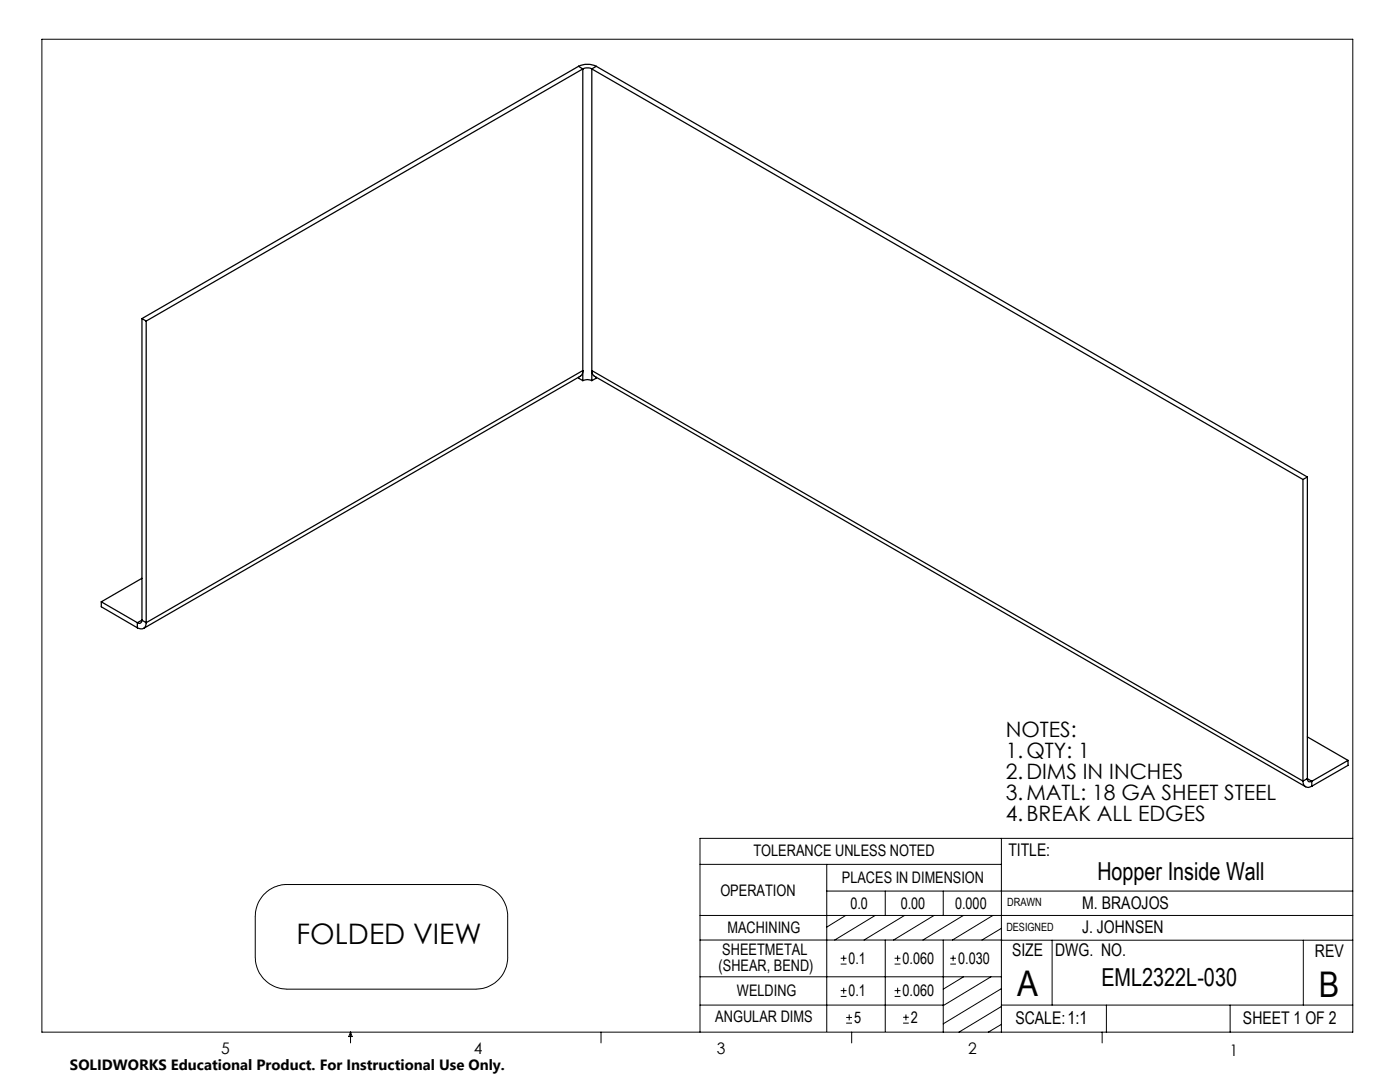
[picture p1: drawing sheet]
<svg xmlns="http://www.w3.org/2000/svg" width="279mm" height="216mm" viewBox="0 0 279 216" stroke-linecap="round" stroke-linejoin="round" font-family="sans-serif">
<g fill="none" stroke="#000" stroke-width=".2">
<path d="M8.4 7.8h261.6v198.2h-261.6zM52.7 178.5a6.2 6.2 0 0 1 4.6-2h37.7a6.3 6.3 0 0 1 6.3 6.3v8.2a6.4 6.4 0 0 1-6.3 6.4h-37.7a6.4 6.4 0 0 1-6.4-6.4v-8.2a6.4 6.4 0 0 1 1.8-4.3zM139.7 172.5h60.1M165 177.8h105M165 172.5v33.3M176.7 177.8v4.9M188.2 177.8v4.9M199.8 167.3v38.7M270 167.3h-130.3v38.7M139.7 182.7h130.3M139.7 187.6h60.2M139.7 194.9h60.1"/>
<path d="M167.8 198.8h1.1M167.8 197.7h1.1M167.8 192.4h1.1M167.8 191.2h1.1M168.4 190.6v1.2M168.4 197.1v1.2M168.8 182.7l-3.8 2.3M174.7 182.7l-8.1 4.9M176.7 187.6v18.2M178.5 198.8h1.2M178.5 197.7h1.2M178.5 192.4h1.2"/>
<path d="M178.5 191.2h1.2M179.1 190.6v1.2M179.1 197.1v1.2M180.5 182.7l-8.1 4.9M186.4 182.7l-8.1 4.9M188.2 187.6v18.4M189.7 192.4h1.1M189.7 191.2h1.1M190.2 190.6v1.2M192.3 182.7l-8.1 4.9M192.3 194.9l-4.1 2.5M197.8 194.9l-9.6 5.8"/>
<path d="M198.2 182.7l-8.1 4.9M199.8 187.6h70.2M199.8 197.3l-11.6 7M199.8 185.2l-3.8 2.4M210 187.6v13M260.1 187.6v13M70 206v2.1M70 206l.3 .8h-.7zM119.9 206v2.1M139.7 200.6h48.5M168.9 204.2h1.1M168.9 203h1.1"/>
<path d="M169.5 202.4v1.2M170 206v2.1M180.2 204.2h1.2M180.2 203h1.2M180.8 202.4v1.2M199.8 200.6h70.2M199.8 200.8l-8.4 5.2M199.8 204.4l-2.6 1.6M220 206v2.1M220.8 200.6v5.4M245.5 200.6v5.4"/>
</g>
<g fill="none" stroke="#000" stroke-width=".25">
<path d="M115.5 13.2a4.2 4.2 0 0 1 3.5 0M115.5 13.2l-87.2 50.4M115.5 13.2l.8 .6M116.3 13.8a2.02 2.02 0 0 1 1.8 0M116.3 13.8l-87.1 50.3M116.3 13.8v62.2M118.1 13.8l141.9 81.9M118.1 13.8v62.2M119 13.2l141.9 82M119 13.2l-.9 .6M28.3 63.6l.9 .5M28.3 63.6v60.2"/>
<path d="M29.2 64.1v60.1M115.5 75.3v.2l.8 .5M116.3 76a2.02 2.02 0 0 1 1.8 0M119 75.3v.2l-.9 .5M260 95.7v60.2M260.9 95.2l-.9 .5M260.9 95.2v60.2M28.3 115.4l-8.1 4.7M20.2 120.1v1l7.2 4.2M20.2 120.1l7.2 4.1M27.4 124.2v1.1M28.3 123.8a.56 .56 0 0 1-.3 .5 .56 .56 0 0 1-.6-.1"/>
<path d="M28.3 123.8l.9 .4M28.3 123.8l-.9 .4M29.2 124.2l87.1-50.3-.1 .7-.4 .5-87.1 50.3M29.2 124.2a1.08 1.08 0 0 1-.5 1.2 1.08 1.08 0 0 1-1.3-.1M260 155.9a1.09 1.09 0 0 0 .6 1.1 1.09 1.09 0 0 0 1.2-.1M260 155.9l-141.9-82 .2 .7 .3 .5 142 81.9M260.9 155.4a.54 .54 0 0 0 .3 .6 .54 .54 0 0 0 .6-.1M260.9 155.4l-.9 .5M260.9 155.4l.9 .5M260.9 147l8.1 4.7M261.8 155.9v1M269 151.7l-7.2 4.2"/>
<path d="M269 151.7v1l-7.2 4.2"/>
</g>
<g font-size="7.1">
<text x="203" y="198.7">A</text>
<text x="263.2" y="198.9">B</text>
</g>
<text font-size="5.6" x="59.2" y="188.3">FOLDED VIEW</text>
<g font-size="4.9">
<text x="219" y="175.7">Hopper Inside Wall</text>
<text x="219.8" y="196.7">EML2322L-030</text>
</g>
<g font-size="4.2">
<text x="200.7" y="147.1">NOTES:</text>
<text x="200.7" y="151.3">1.QTY: 1</text>
<text x="200.7" y="155.4">2.DIMS IN INCHES</text>
<text x="200.7" y="159.6">3.MATL: 18 GA SHEET STEEL</text>
<text x="200.7" y="163.8">4.BREAK ALL EDGES</text>
</g>
<g font-size="3.5">
<text x="201.2" y="170.7">TITLE:</text>
<text x="216" y="181.4">M. BRAOJOS</text>
<text x="202" y="190.8">SIZE</text>
<text x="210.6" y="190.8">DWG. NO.</text>
<text x="216" y="186.2">J. JOHNSEN</text>
<text x="262.4" y="190.9">REV</text>
<text x="202.7" y="204.4">SCALE:1:1</text>
<text x="248.1" y="204.4">SHEET 1 OF 2</text>
</g>
<g font-size="3.2">
<text x="150.4" y="170.8">TOLERANCE UNLESS NOTED</text>
<text x="143.8" y="178.9">OPERATION</text>
<text x="168" y="176.2">PLACES IN DIMENSION</text>
<text x="169.7" y="181.4">0.0</text>
<text x="179.8" y="181.4">0.00</text>
<text x="190.6" y="181.4">0.000</text>
<text x="144.1" y="190.5">SHEETMETAL</text>
<text x="145.2" y="186.2">MACHINING</text>
<text x="143.4" y="193.7">(SHEAR, BEND)</text>
<text x="169.4" y="192.3">0.1</text>
<text x="180.1" y="192.3">0.060</text>
<text x="191.2" y="192.3">0.030</text>
<text x="147.1" y="198.7">WELDING</text>
<text x="169.4" y="198.7">0.1</text>
<text x="180.1" y="198.7">0.060</text>
<text x="142.8" y="204">ANGULAR DIMS</text>
<text x="170.5" y="204.1">5</text>
<text x="181.8" y="204.1">2</text>
<text x="44.2" y="210.4">5</text>
<text x="94.6" y="210.3">4</text>
<text x="143.1" y="210.4">3</text>
<text x="193.2" y="210.3">2</text>
<text x="245.4" y="210.6">1</text>
</g>
<text font-size="3" x="14" y="213.5">SOLIDWORKS Educational Product. For Instructional Use Only.</text>
<g font-size="2.3">
<text x="200.8" y="185.7">DESIGNED</text>
<text x="201" y="180.9">DRAWN</text>
</g>
</svg>
